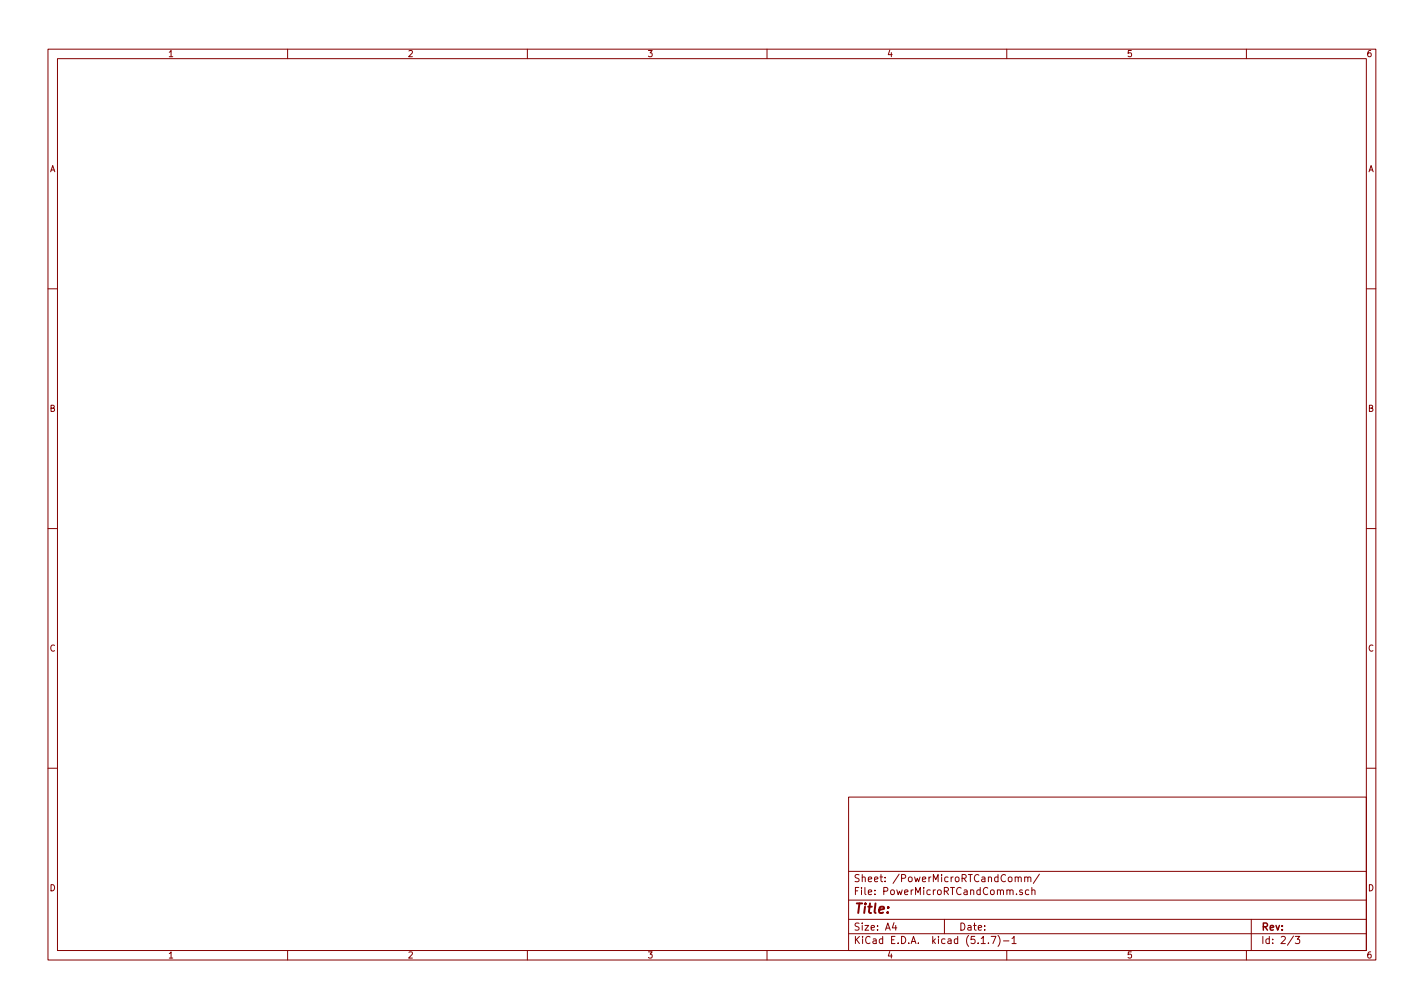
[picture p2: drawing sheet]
<svg xmlns="http://www.w3.org/2000/svg" width="297mm" height="210mm" viewBox="0 0 297 210" stroke-linecap="round" stroke-linejoin="round" font-family="sans-serif">
<g fill="none" stroke="#840000" stroke-width=".21">
<path d="M10 10.3h277v189.9h-277zM12 12.2h273v186.1h-273zM60 10.3v1.9M110 10.3v1.9M160 10.3v1.9M210 10.3v1.9M260 10.3v1.9M10 60.2h2M285 60.2h2M10 110.3h2M285 110.3h2M10 160.2h2"/>
<path d="M177 166.3h108v32h-108zM285 160.2h2M60 198.3v1.9M110 198.3v1.9M160 198.3v1.9M177 194.8h108M177 191.8h108M177 187.8h108M177 181.8h108M186.5 192.5l-.4 1h1M186.8 193v1M197 191.8v3"/>
<path d="M204.7 196.8h.8M206.2 196.7v.1M206.8 195.3h.9l-.6 1.5M208.2 195.1a1.71 1.71 0 0 1 0 2.3M209.3 196.3h1.2M210 198.3v1.9M211.1 195.8l.4-.5v1.5M211.1 196.8h.9M211.8 183.1l.2-.2 .3 .1 .1 .9M211.8 182.9v1M212 186.5v.1M212.4 183.1l.2-.2 .4 .1v.9"/>
<path d="M213.3 185.7l-.4-.1-.2 .2 .1 .2 .5 .2v.3h-.6M213.7 183.1l.3-.2 .3 .1 .1 .9M213.7 182.9v1M214.4 183.1l.2-.2 .4 .1v.9M214.6 185.7l-.4-.1-.3 .3 .1 .6 .2 .1 .4-.1M215.2 185.7l.3-.1 .3 .1 .1 .9M215.2 185.1v1.5M216.8 182.3l-1.3 2M260 198.3v1.9M261 191.8v6.5M269.8 195.2l-1.2 2M270.2 195.3h.9l-.5 .6 .4 .1v.7l-.2 .1-.6-.1"/>
</g>
<text font-size="2.8" fill="#840000" x="178" y="190.5">Title:</text>
<g font-size="2.1" fill="#840000">
<text x="178" y="184">Sheet: /PowerMicroRTCandComm/</text>
<text x="178" y="186.7">File: PowerMicroRTCandComm.sch</text>
<text x="178" y="196.9">KiCad E.D.A. kicad (5.1.7)-1</text>
<text x="178" y="194.1">Size: A4</text>
<text x="200" y="194.1">Date:</text>
<text x="263" y="194.1">Rev:</text>
<text x="263" y="196.9">Id: 2/3</text>
</g>
<g font-size="1.8" fill="#840000">
<text x="35" y="11.9">1</text>
<text x="85" y="11.9">2</text>
<text x="135" y="11.9">3</text>
<text x="185" y="11.9">4</text>
<text x="235" y="11.9">5</text>
<text x="285" y="11.9">6</text>
<text x="10.4" y="35.9">A</text>
<text x="285.4" y="35.9">A</text>
<text x="10.4" y="85.9">B</text>
<text x="285.4" y="85.9">B</text>
<text x="10.4" y="135.9">C</text>
<text x="285.4" y="135.9">C</text>
<text x="10.4" y="185.9">D</text>
<text x="285.4" y="185.9">D</text>
<text x="35" y="199.9">1</text>
<text x="85" y="199.9">2</text>
<text x="135" y="199.9">3</text>
<text x="185" y="199.9">4</text>
<text x="235" y="199.9">5</text>
<text x="285" y="199.9">6</text>
</g>
</svg>
